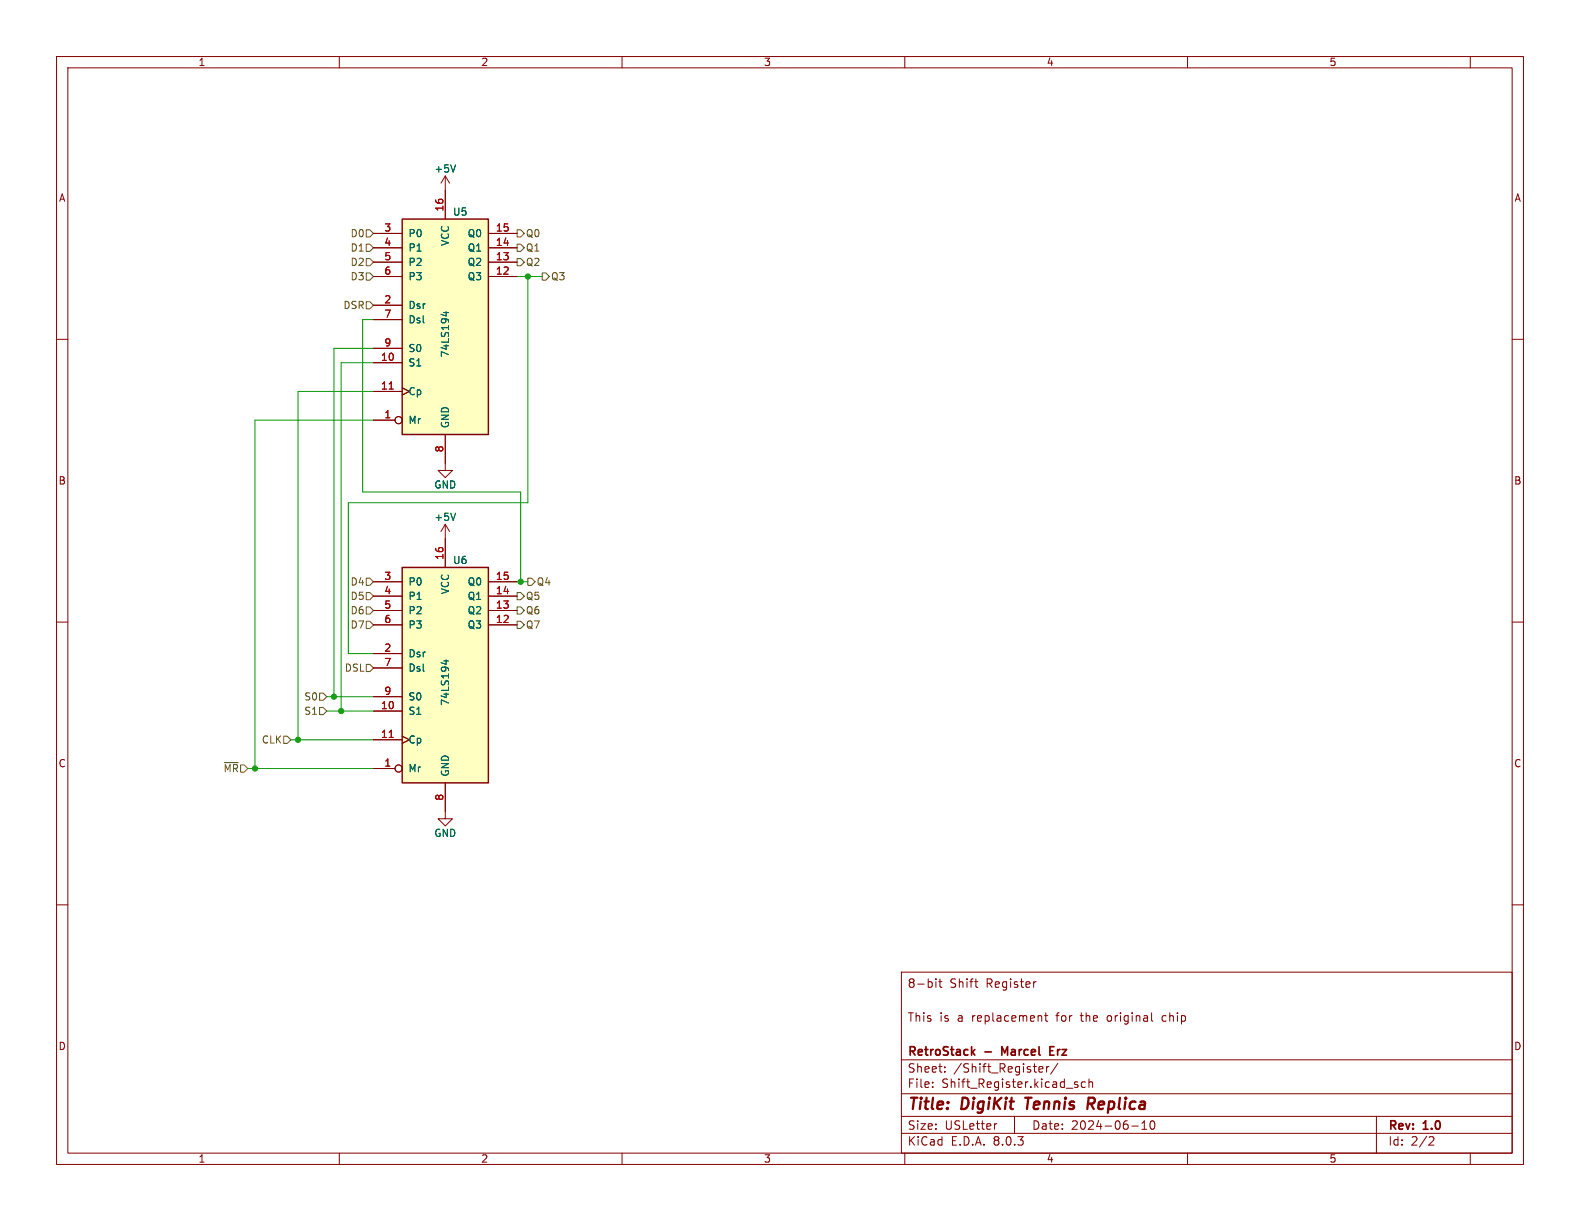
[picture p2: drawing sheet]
<svg xmlns="http://www.w3.org/2000/svg" width="279mm" height="216mm" viewBox="0 0 279 216" stroke-linecap="round" stroke-linejoin="round" font-family="sans-serif">
<g fill="none" stroke="#840000" stroke-width=".18">
<path d="M10 10h259.4v195.9h-259.4zM12 12h255.4v191.9h-255.4zM60 10v2M110 10v2M160 10v2M210 10v2M260 10v2M10 60h2M267.4 60h2M78.7 81.9v1.3h1.3l-1.3 1.3-1.2-1.3h1.2M10 110h2M267.4 110h2"/>
<path d="M10 160h2M267.4 160h2M159.4 171.9h108v32h-108zM165.5 173.1v.1M165.5 173.6v1M166 173.6h.6M166.2 173.1v1.3l.4 .2M172.4 173.6h.5M172.6 174.5l.3 .1M183.2 173.6l-.3 .1M184.1 179.7l.1 .9M184.7 179.6h.6"/>
<path d="M184.9 179.1v1.3l.4 .2M205.6 179.7v.7M159.4 197.4h108M159.4 193.4h108M159.4 187.4h108M164.9 192.1v.2M164.9 191.4v.1M167.1 189.4v.2M167.1 188.7v.1M176.3 198.7l-.3 .1M179.4 197.4v3M183.7 189.1l.7-.2v-.2l-.5-.1-.2 .2 .1 .7h.6"/>
<path d="M185.1 188.6v1M185.5 188.6l-.3 .1-.1 .2M187.1 188l-1.3 1.9M190 191.6l.6 .4-.2 .3-.4-.1M190.6 191.4l-.4-.1-.2 .2M191.9 191.4l-.4-.1-.3 .3v.4l.2 .2h.5M192.6 191.4l.2-.1 .3 .1 .1 .9M192.6 190.8v1.5M200.1 199.1h1.2M201.9 199.7h.9M201.9 198.6l.5-.4v1.5M203.5 198.3a.81 .81 0 0 0 .4 1.4l.2-.2 .1-.4-.1-.8"/>
<path d="M203.6 180.4l.3 .2M243.4 197.4v6.5M60 203.9v2M110 203.9v2M159.4 200.4h108M160 203.9v2M210 203.9v2M252.9 201l.5 .1 .2 .3-1 1.1h1M260 203.9v2"/>
</g>
<path d="M181.3 194.1h1.1M181.9 194.1l-.3 2M192.9 195.2l.5 .9M193.3 194.1h-.8l-.2 2M193.4 195.1l-1 .1" fill="none" stroke="#840000" stroke-width=".4"/>
<path d="M172 186l.4 .6M172.4 185.6l-.6 .5M177.7 186.1l-.5-1v1.5M185.7 185.8h.5M186.4 185.1h-.7v1.5h.7" fill="none" stroke="#840000" stroke-width=".3"/>
<path d="M71.1 38.7h15.3v38.1h-15.3z" fill="#ffffc2"/>
<path d="M71.1 38.7h15.3v38.1h-15.3z" fill="none" stroke="#840000" stroke-width=".25"/>
<g fill="none" stroke="#840000" stroke-width=".18">
<path d="M78.7 31.1v7.6M78.7 31.1l-.7 1.3M78.7 31.1l.8 1.3M66 48.9h5.1M66 46.4h5.1M66 43.8h5.1M66 41.3h5.1M66 54h5.1M66 56.5h5.1M86.4 48.9h5M86.4 46.4h5M86.4 43.8h5"/>
<path d="M86.4 41.3h5M66 74.3h3.8M66 64.1h5.1M66 69.2h5.1M66 61.6h5.1M71.1 68.6l1.3 .6-1.3 .7M78.7 76.8v5.1M78.7 92.7v2.6M78.7 92.7l-.7 1.3M78.7 92.7l.8 1.3"/>
<circle cx="70.5" cy="74.3" r=".63"/>
</g>
<path d="M68.8 68.8h.7" fill="none" stroke="#a90000" stroke-width=".18"/>
<path d="M80.6 29.2l-.5 1.2M78.5 55.3h.8M78.9 55.1v.8l-.9-.3M80.6 90.7l-.5 1.3" fill="none" stroke="#006464" stroke-width=".18"/>
<path d="M71.1 100.3h15.3v38.1h-15.3z" fill="#ffffc2"/>
<path d="M71.1 100.3h15.3v38.1h-15.3z" fill="none" stroke="#840000" stroke-width=".25"/>
<g fill="none" stroke="#840000" stroke-width=".18">
<path d="M78.7 33.7v5M66 48.9h5.1M66 46.4h5.1M66 43.8h5.1M66 41.3h5.1M66 54h5.1M66 56.5h5.1M86.4 48.9h5M86.4 46.4h5M86.4 43.8h5M86.4 41.3h5M66 74.3h3.8"/>
<path d="M66 64.1h5.1M66 69.2h5.1M66 61.6h5.1M71.1 68.6l1.3 .6-1.3 .7M78.7 76.8v5.1M78.7 95.3v5M66 110.5h5.1M66 108h5.1M66 105.4h5.1M66 102.9h5.1M66 115.6h5.1M66 118.1h5.1"/>
<path d="M86.4 110.5h5M86.4 108h5M86.4 105.4h5M86.4 102.9h5M66 135.9h3.8M66 125.7h5.1M66 130.8h5.1M66 123.2h5.1M71.1 130.2l1.3 .6-1.3 .6M78.7 138.4v6.4h1.3l-1.3 1.3-1.2-1.3h1.2"/>
<circle cx="70.5" cy="74.3" r=".63"/>
<circle cx="70.5" cy="135.9" r=".63"/>
</g>
<path d="M68.8 68.8h.7M68.8 130.4h.7" fill="none" stroke="#a90000" stroke-width=".18"/>
<path d="M80.6 29.2l-.5 1.2M78.5 55.3h.8M78.9 55.1v.8l-.9-.3M80.6 90.7l-.5 1.3M78.5 116.9h.8M78.9 116.7v.8l-.9-.3" fill="none" stroke="#006464" stroke-width=".18"/>
<g fill="none" stroke="#725600" stroke-width=".18">
<path d="M64.8 40.6h.6l.6 .7-.6 .6h-.6zM64.8 45.7h.6l.6 .7-.6 .6h-.6zM64.8 53.3h.6l.6 .7-.6 .6h-.6zM64.8 48.3h.6l.6 .6-.6 .6h-.6zM64.8 43.2h.6l.6 .6-.6 .7h-.6zM91.4 45.7h.7l.6 .7-.6 .6h-.7zM91.4 40.6h.7l.6 .7-.6 .6h-.7zM91.4 43.2h.7l.6 .6-.6 .7h-.7zM95.9 48.3h.6l.7 .6-.7 .6h-.6zM64.8 117.5h.6l.6 .6-.6 .6h-.6zM64.8 107.3h.6l.6 .7-.6 .6h-.6zM64.8 109.9h.6l.6 .6-.6 .6h-.6z"/>
<path d="M64.8 102.2h.6l.6 .7-.6 .6h-.6zM64.8 104.8h.6l.6 .6-.6 .6h-.6zM91.4 104.8h.7l.6 .6-.6 .6h-.7zM91.4 109.9h.7l.6 .6-.6 .6h-.7zM91.4 107.3h.7l.6 .7-.6 .6h-.7zM93.3 102.2h.7l.6 .7-.6 .6h-.7zM39.7 134.8h2.4M50.2 130.2h.6l.6 .6-.6 .6h-.6zM56.5 125.1h.6l.7 .6-.7 .7h-.6zM56.5 122.6h.6l.7 .6-.7 .6h-.6z"/>
</g>
<path d="M66 56.5h-1.9v30.5h28v15.9M91.4 48.9h4.5M93.3 48.9v40h-31.7v26.7h4.4M66 74.3h-20.9v61.6M66 64.1h-5.7v61.6M66 61.6h-6.9v61.6M66 69.2h-13.3v61.6M91.4 102.9h1.9M43.8 135.9h22.2M51.4 130.8h14.6M57.8 123.2h8.2M57.8 125.7h8.2" fill="none" stroke="#009600" stroke-width=".18"/>
<g fill="#009600" stroke="#009600" stroke-width=".18">
<circle cx="45.1" cy="135.9" r=".46"/>
<circle cx="52.7" cy="130.8" r=".46"/>
<circle cx="60.3" cy="125.7" r=".46"/>
<circle cx="59.1" cy="123.2" r=".46"/>
<circle cx="92.1" cy="102.9" r=".46"/>
<circle cx="93.3" cy="48.9" r=".46"/>
</g>
<g font-size="2.8" fill="#840000">
<text x="160.4" y="196.8">Title:</text>
<text x="170.1" y="196.8">DigiKit</text>
<text x="182.2" y="196.8">Tennis</text>
<text x="193.9" y="196.8">Replica</text>
</g>
<g font-size="2.1" fill="#840000">
<text x="160.4" y="174.9">8-bit</text>
<text x="167.9" y="174.9">Shift</text>
<text x="174.4" y="174.9">Register</text>
<text x="160.4" y="180.9">This</text>
<text x="166.1" y="180.9">is</text>
<text x="169.4" y="180.9">a</text>
<text x="172" y="180.9">replacement</text>
<text x="187.1" y="180.9">for</text>
<text x="191.5" y="180.9">the</text>
<text x="196.3" y="180.9">original</text>
<text x="206.2" y="180.9">chip</text>
<text x="160.4" y="189.9">Sheet:</text>
<text x="160.4" y="187.1">RetroStack</text>
<text x="168.6" y="189.9">/Shift_Register/</text>
<text x="174.2" y="187.1">-</text>
<text x="177.8" y="187.1">Marcel</text>
<text x="186.9" y="187.1">Erz</text>
<text x="160.4" y="192.6">File:</text>
<text x="166.5" y="192.6">Shift_Register.kicad_sch</text>
<text x="160.4" y="202.8">KiCad</text>
<text x="160.4" y="200">Size:</text>
<text x="167.1" y="200">USLetter</text>
<text x="168.1" y="202.8">E.D.A.</text>
<text x="175.7" y="202.8">8.0.3</text>
<text x="182.4" y="200">Date:</text>
<text x="189.4" y="200">2024-06-10</text>
<text x="245.4" y="200.2">Rev:</text>
<text x="245.4" y="202.8">Id:</text>
<text x="249.5" y="202.8">2/2</text>
<text x="251.8" y="200.2">1.0</text>
</g>
<g font-size="1.8" fill="#840000">
<text x="35" y="11.9">1</text>
<text x="85" y="11.9">2</text>
<text x="135" y="11.9">3</text>
<text x="185" y="11.9">4</text>
<text x="235" y="11.9">5</text>
<text x="10.3" y="35.9">A</text>
<text x="267.7" y="35.9">A</text>
<text x="10.3" y="85.9">B</text>
<text x="267.7" y="85.9">B</text>
<text x="10.3" y="135.9">C</text>
<text x="267.7" y="135.9">C</text>
<text x="10.3" y="185.9">D</text>
<text x="267.7" y="185.9">D</text>
<text x="35" y="205.8">1</text>
<text x="85" y="205.8">2</text>
<text x="135" y="205.8">3</text>
<text x="185" y="205.8">4</text>
<text x="235" y="205.8">5</text>
</g>
<g font-size="1.8" fill="#006464">
<text x="76.7" y="30.7">+5V</text>
<text x="80" y="38.3">U5</text>
<text x="72.1" y="42.1">P0</text>
<text x="72.1" y="44.7">P1</text>
<text x="72.1" y="47.2">P2</text>
<text x="79.6" y="43.6" transform="rotate(-90 79.6 43.6)">VCC</text>
<text x="82.6" y="47.2">Q2</text>
<text x="82.6" y="44.7">Q1</text>
<text x="82.6" y="42.1">Q0</text>
<text x="72.1" y="49.8">P3</text>
<text x="82.6" y="49.8">Q3</text>
<text x="72.1" y="54.8">Dsr</text>
<text x="72.1" y="57.4">Dsl</text>
<text x="72.1" y="65">S1</text>
<text x="72.1" y="62.5">S0</text>
<text x="79.6" y="63.3" transform="rotate(-90 79.6 63.3)">74LS194</text>
<text x="72.1" y="70.1">Cp</text>
<text x="72.1" y="75.2">Mr</text>
<text x="79.6" y="75.8" transform="rotate(-90 79.6 75.8)">GND</text>
<text x="76.7" y="86.6">GND</text>
<text x="76.7" y="92.3">+5V</text>
<text x="80" y="99.9">U6</text>
<text x="72.1" y="103.7">P0</text>
<text x="72.1" y="106.3">P1</text>
<text x="79.6" y="105.2" transform="rotate(-90 79.6 105.2)">VCC</text>
<text x="82.6" y="106.3">Q1</text>
<text x="82.6" y="103.7">Q0</text>
<text x="72.1" y="108.8">P2</text>
<text x="72.1" y="111.4">P3</text>
<text x="82.6" y="111.4">Q3</text>
<text x="82.6" y="108.8">Q2</text>
<text x="72.1" y="116.4">Dsr</text>
<text x="72.1" y="119">Dsl</text>
<text x="72.1" y="124.1">S0</text>
<text x="79.6" y="124.9" transform="rotate(-90 79.6 124.9)">74LS194</text>
<text x="72.1" y="126.6">S1</text>
<text x="72.1" y="131.7">Cp</text>
<text x="72.1" y="136.8">Mr</text>
<text x="79.6" y="137.4" transform="rotate(-90 79.6 137.4)">GND</text>
<text x="76.7" y="148.2">GND</text>
</g>
<g font-size="1.8" fill="#a90000">
<text x="67.9" y="41">3</text>
<text x="78.5" y="37.5" transform="rotate(-90 78.5 37.5)">16</text>
<text x="87.6" y="41">15</text>
<text x="67.9" y="43.6">4</text>
<text x="67.9" y="46.1">5</text>
<text x="87.6" y="46.1">13</text>
<text x="87.6" y="43.6">14</text>
<text x="67.9" y="53.7">2</text>
<text x="67.9" y="48.6">6</text>
<text x="87.6" y="48.6">12</text>
<text x="67.9" y="56.3">7</text>
<text x="67.3" y="63.9">10</text>
<text x="67.9" y="61.3">9</text>
<text x="67.3" y="69">11</text>
<text x="67.9" y="74">1</text>
<text x="78.5" y="80.1" transform="rotate(-90 78.5 80.1)">8</text>
<text x="78.5" y="99.1" transform="rotate(-90 78.5 99.1)">16</text>
<text x="67.9" y="102.6">3</text>
<text x="67.9" y="105.2">4</text>
<text x="67.9" y="107.7">5</text>
<text x="87.6" y="107.7">13</text>
<text x="87.6" y="105.2">14</text>
<text x="87.6" y="102.6">15</text>
<text x="67.9" y="110.2">6</text>
<text x="87.6" y="110.2">12</text>
<text x="67.9" y="115.3">2</text>
<text x="67.9" y="117.9">7</text>
<text x="67.3" y="125.5">10</text>
<text x="67.9" y="122.9">9</text>
<text x="67.3" y="130.6">11</text>
<text x="67.9" y="135.6">1</text>
<text x="78.5" y="141.7" transform="rotate(-90 78.5 141.7)">8</text>
</g>
<g font-size="1.8" fill="#725600">
<text x="61.9" y="42.1">D0</text>
<text x="61.9" y="47.2">D2</text>
<text x="61.9" y="44.7">D1</text>
<text x="92.9" y="47.2">Q2</text>
<text x="92.9" y="42.1">Q0</text>
<text x="92.9" y="44.7">Q1</text>
<text x="61.9" y="49.8">D3</text>
<text x="97.3" y="49.8">Q3</text>
<text x="60.6" y="54.8">DSR</text>
<text x="61.9" y="103.7">D4</text>
<text x="61.9" y="106.3">D5</text>
<text x="92.9" y="106.3">Q5</text>
<text x="94.8" y="103.7">Q4</text>
<text x="61.9" y="108.8">D6</text>
<text x="61.9" y="111.4">D7</text>
<text x="92.9" y="111.4">Q7</text>
<text x="92.9" y="108.8">Q6</text>
<text x="60.9" y="119">DSL</text>
<text x="53.7" y="124.1">S0</text>
<text x="46.2" y="131.7">CLK</text>
<text x="53.7" y="126.6">S1</text>
<text x="39.4" y="136.8">~{MR}</text>
</g>
</svg>
